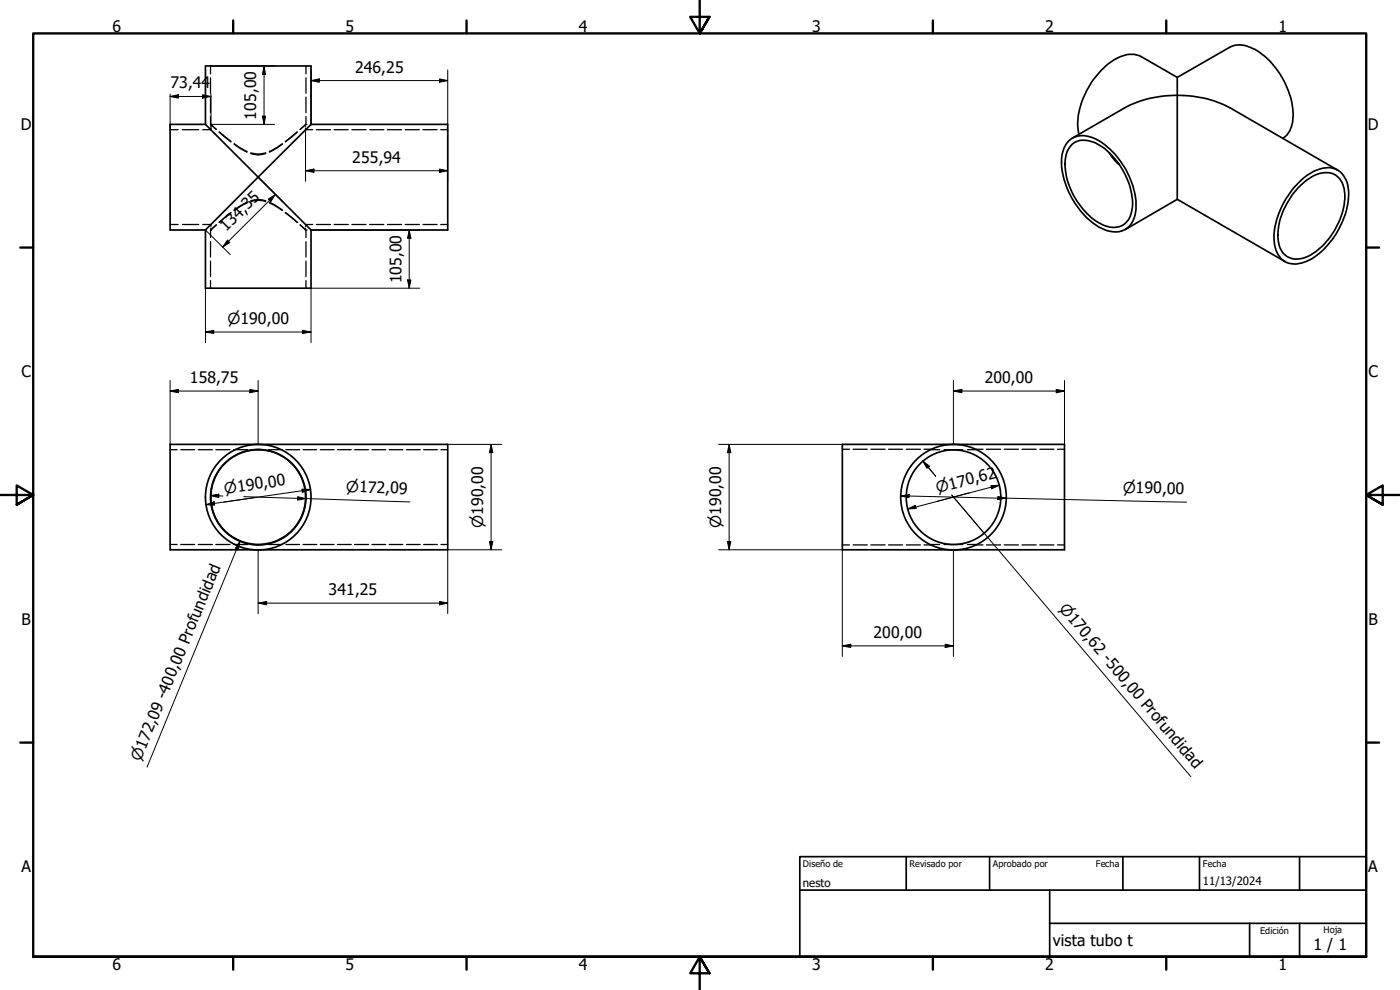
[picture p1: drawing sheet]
<svg xmlns="http://www.w3.org/2000/svg" width="420mm" height="297mm" viewBox="0 0 420 297" stroke-linecap="round" stroke-linejoin="round" font-family="sans-serif">
<!-- layer: Oculto (ISO) -->
<g fill="none" stroke="#000" stroke-width=".38">
<path d="M63.2 19.8v2.3M91.8 19.8v2.3M51.1 38.9h2.4M54.7 38.9h4.9M63.2 35v2.3l1.7 1.5M63.2 23.4v4.6M63.2 29.1v4.7M63.2 37.3h.1M63.3 37.3l1.7 1.5M63.3 37.3v.6M63.3 38.4v.5h-2.5M65.7 39.6l3.6 3"/>
<path d="M65.8 39.6l3.5 2.9M89.2 39.6l-3.6 2.9M89.3 39.6l-3.6 3M91.7 37.3l-1.7 1.5M91.7 37.3v.6M91.7 38.4v.5h2.2M91.7 37.3h.1M91.8 35v2.3l-1.7 1.5M91.8 23.4v4.6M91.8 29.1v4.7M94.9 38.9h4.3M100.3 38.9h4.2"/>
<path d="M105.6 38.9h4.3M110.9 38.9h4.3M116.3 38.9h4.2M121.6 38.9h4.3M126.9 38.9h4.3M132.3 38.9h2.1M70.2 43.2l1.9 1.4 2.1 1M70.3 43.1l3.9 2.4M75.2 45.8l2 .4 2.6-.4M75.2 46.1l2 .4 2.6-.4M84.7 43.1l-3.9 2.4M84.8 43.2l-1.9 1.4-2.1 1"/>
<path d="M51.1 67.4h2.4M54.7 67.4h4.9M60.8 67.4h2.5v.5M63.2 72.5v4.6M63.2 78.3v4.7M63.2 69h.1M63.3 68.4v.6M64.9 67.4l-1.7 1.5v2.4M65 67.5l-1.7 1.5M69.3 63.7l-3.6 3M69.3 63.9l-3.5 2.8M74.2 60.9l-3.9 2.3"/>
<path d="M74.2 60.7l-4 2.3M75.2 60.5l2-.4 2.6 .4M75.2 60.2l2-.3 2.6 .3M80.8 60.9l3.9 2.3M80.8 60.7l4 2.3M85.6 63.9l3.6 2.8M85.7 63.7l3.6 3M90 67.5l1.7 1.5M90.1 67.4l1.7 1.5v2.4M91.7 68.4v.6M91.7 69h.1M91.8 72.5v4.6"/>
<path d="M91.8 78.3v4.7M93.9 67.4h-2.2v.5M94.9 67.4h4.3M100.3 67.4h4.2M105.6 67.4h4.3M110.9 67.4h4.3M116.3 67.4h4.2M121.6 67.4h4.3M126.9 67.4h4.3M132.3 67.4h2.1M63.2 84.2v2.3M91.8 84.2v2.3"/>
<path d="M51.1 134.9h2M54.2 134.9h4.2M59.5 134.9h4.3M64.8 134.9h4.2M70.1 134.9h4.2M75.4 134.9h4.2M80.6 134.9h4.1M85.8 134.9h4.1M90.9 134.9h4.2M96.1 134.9h4.2M101.3 134.9h4.1M106.4 134.9h4.2"/>
<path d="M111.6 134.9h4.2M116.8 134.9h4.1M122 134.9h4.1M127.1 134.9h4.2M132.3 134.9h2.1M252.8 134.8h2.2M256 134.8h4.3M261.4 134.8h4.2M266.6 134.8h4.3M272 134.8h4.2M277.3 134.8h2.2M279.2 134.9h2.8"/>
<path d="M283.3 134.9h5.6M290.3 134.9h2.8M292.9 134.8h2.1M296 134.8h4.3M301.4 134.8h4.2M306.7 134.8h4.3M312 134.8h4.3M317.4 134.8h2.1M51.1 163.4h2M54.2 163.4h4.2M59.5 163.4h4.3M64.8 163.4h4.2"/>
<path d="M70.1 163.4h4.2M75.4 163.4h4.2M80.6 163.4h4.1M85.8 163.4h4.1M90.9 163.4h4.2M96.1 163.4h4.2M101.3 163.4h4.1M106.4 163.4h4.2M111.6 163.4h4.2M116.8 163.4h4.1M122 163.4h4.1M127.1 163.4h4.2"/>
<path d="M132.3 163.4h2.1M252.8 163.5h2.2M256 163.5h4.3M261.4 163.5h4.2M266.6 163.5h4.3M272 163.5h4.2M277.3 163.5h2.2M279.2 163.4h2.8M283.3 163.4h5.6M290.3 163.4h2.8M292.9 163.5h2.1M296 163.5h4.3"/>
<path d="M301.4 163.5h4.2M306.7 163.5h4.3M312 163.5h4.3M317.4 163.5h2.1"/>
</g>
<!-- layer: Visible (ISO) -->
<g fill="none" stroke="#000" stroke-width=".51">
<path d="M61.7 37.3l15.8 15.8-15.8 15.9M61.7 37.3h-10.6v31.7h10.6M61.7 37.3v-17.5h31.6v17.5M93.3 37.3l-15.8 15.8 15.8 15.9M93.3 37.3h41.1v31.7h-41.1M353.3 23.2l-10.8-6.2a8.4 8.4 0 0 0-9.1 1.6 24.4 24.4 0 0 0-9.9 19.5l.3 2.2M353.3 23.2l15.7-9a8 8 0 0 1 7.7 .6 24.2 24.2 0 0 1 11.3 21.2 6.8 6.8 0 0 1-3 5.5M353.3 23.2v36.6M320.8 42.2a7.2 7.2 0 0 1 8.8-.1 24.3 24.3 0 0 1 11.3 20.8 6.6 6.6 0 0 1-5.7 6.7 13.6 13.6 0 0 1-9.8-5.1 24 24 0 0 1-6.8-17.5 8 8 0 0 1 2.2-4.8zM321.8 41.5l15.7-9.1a35.4 35.4 0 0 1 31.7 0l32.2 18.6M321.8 43.2a7.1 7.1 0 0 1 8.5 .5 22.2 22.2 0 0 1 9.6 18.5 5.9 5.9 0 0 1-5.7 6 14.6 14.6 0 0 1-10.4-7 18.7 18.7 0 0 1-3.8-14.8l.4-1.3zM333 46l1.3 1.7 1.6 1.7"/>
<path d="M333.1 46.1l2.8 3.2M353.3 59.8l32.3 18.7M353.3 59.8l-15.6 9.1M389.5 56.4a12.6 12.6 0 0 1 8.6-4.6 5.5 5.5 0 0 1 5.4 5.7 21.1 21.1 0 0 1-5.9 15.6 12.3 12.3 0 0 1-8.7 4.6 5.5 5.5 0 0 1-5.3-5.6 21.1 21.1 0 0 1 5.9-15.7zM389.6 54.9a11.9 11.9 0 0 1 10.4-4.4 7 7 0 0 1 4.7 7.1 24.5 24.5 0 0 1-11.9 20.5 6.7 6.7 0 0 1-8.9-1.2 13 13 0 0 1-.8-10.8 26.6 26.6 0 0 1 6.5-11.2zM61.7 69v17.5h31.6v-17.5M51.1 133.3h83.3v31.7h-83.3zM252.8 133.3h66.7v31.7h-66.7z"/>
<circle cx="77.5" cy="149.1" r="14.2"/>
<circle cx="77.5" cy="149.2" r="15.8"/>
<circle cx="77.5" cy="149.2" r="14.3"/>
<circle cx="286.2" cy="149.2" r="14.2"/>
<circle cx="286.2" cy="149.2" r="15.8"/>
</g>
<!-- layer: Oculto (ISO) -->
<g fill="#000">
<circle cx="63.2" cy="37.3" r=".19"/>
<circle cx="91.8" cy="37.3" r=".19"/>
<circle cx="63.2" cy="69" r=".19"/>
<circle cx="91.8" cy="69" r=".19"/>
</g>
<!-- layer: Borde (ISO) -->
<g fill="none" stroke="#000" stroke-width=".7">
<path d="M70 6.1v3.9M140 6.1v3.9M210 0v10l-2.9-4.9h5.8l-2.9 4.9 2.9-4.9M280 6.1v3.9M350 6.1v3.9M6.1 74.3h3.9M410 74.3h3.9M0 148.5h10l-5-2.8v5.7l5-2.9-5 2.9M420 148.5h-10l5-2.8v5.7l-5-2.9 5 2.9M6.1 222.8h3.9M410 222.8h3.9M10 287.1v-277.1h400v277.1h-400h400"/>
<path d="M70 287.1v3.8M140 287.1v3.8M212.9 292l-2.9-4.9 2.9 4.9h-5.8l2.9-4.9v9.9M280 287.1v3.8M350 287.1v3.8"/>
</g>
<path d="M240 257h170v30.1h-170zM272 257v10.1M297 257v10.1M337 257v10.1M360 257v10.1M390 257v10.1M240 267.1h170M315 277h95M315 267.1v20M375 277v10.1M390 277v10.1" fill="none" stroke="#000" stroke-width=".51"/>
<path d="M276.9 138.3l2.1 1.6-.8 .6zM276.9 138.3l3.9 4.6M72 162.4l-.4 2.5-1-.4zM72 162.4l-27.9 67.8M295.3 160l-9.7-11.5 71.8 84.5" fill="none" stroke="#000" stroke-width=".3"/>
<path d="M276.9 138.3l2.1 1.6-.8 .6zM72 162.4l-.4 2.5-1-.4z" fill="#000"/>
<!-- layer: Cota (ISO) -->
<g fill="none" stroke="#000" stroke-width=".3">
<path d="M63.2 19.8h19.2M79.2 19.8l.5 2.5h-1zM79.2 19.8v17.5M51.1 28.9l2.4-.5v1zM51.1 28.2v10.7M51.1 28.9h12.2M60.8 28.4l2.5 .5-2.5 .5zM63.2 37.3h19.2M63.3 28.2v10.7M78.7 34.8h1l-.5 2.5zM91.7 38.9v15.5M93.3 24.2l2.5-.5v1z"/>
<path d="M93.3 21v16.3M93.3 24.2h41.1M131.9 23.7l2.5 .5-2.5 .5zM134.4 21v16.3M134.4 38.9v15.5M77.5 53.1l7.4 7.5M80.5 59.7l2.2-1.4-1.4 2.1zM82.7 58.3l-15.9 15.9M91.7 51.2l2.5-.5v1zM91.7 51.2h42.7M131.9 50.7l2.5 .5-2.5 .5zM61.7 69l7.4 7.4"/>
<path d="M68.3 72.1l.7 .7-2.2 1.4zM93.3 69h32.7M122.8 69l.5 2.5h-1zM122.8 69v17.5M61.7 99.6l2.4-.5v1zM61.7 99.6h31.6M61.7 86.5v16.3M90.8 99.1l2.5 .5-2.5 .5zM122.3 84h1l-.5 2.5zM126 86.5h-32.7v16.3M51.1 117.3l2.4-.5v1zM51.1 117.3h26.4"/>
<path d="M51.1 114.2v19.1M75 116.8l2.5 .5-2.5 .5zM77.5 114.2v19.1M286.1 117.3l2.6-.5v1zM286.1 117.3h33.4M286.1 114.2v19.1M317 116.8l2.5 .5-2.5 .5zM319.5 114.2v19.1M134.4 133.3h16.2M147.4 133.3l.5 2.5h-1zM147.4 133.3v31.7M215.6 133.3h37.2"/>
<path d="M218.8 133.3l.5 2.5h-1zM218.8 133.3v31.7M61.8 151.4l2.5-.9 .1 1.1zM63.2 148.7l2.5-.4v1zM63.2 148.7l3.7 .1M73.2 149l49.8 1.6M77 149.2l-9.9 1.5M89.3 149l2.5 .6-2.5 .4zM90.6 146.7l2.6 .2-2.5 .9zM93.2 146.9l-31.4 4.5M270.3 148.8l2.6-.4-.1 .9zM270.3 148.8l85.8 1.9"/>
<path d="M272.4 152.7l2.3-1.1 .3 1zM297.4 145.7l2.5-.1-2.3 1.1zM299.5 149l2.5 .5-2.5 .4zM299.9 145.6l-27.5 7.1M77.5 165v19.1M146.9 162.5h1l-.5 2.5zM150.6 165h-16.2v19.1M215.6 165h37.2v32M218.3 162.5h1l-.5 2.5zM286.1 165v32M77.5 181l2.5-.5v1zM77.5 181h56.9"/>
<path d="M131.9 180.5l2.5 .5-2.5 .5zM252.8 193.8l2.5-.5v1zM252.8 193.8h33.3M283.7 193.3l2.4 .5-2.4 .5z"/>
</g>
<g fill="#000">
<path d="M51.1 28.9l2.4-.5v1zM60.8 28.4l2.5 .5-2.5 .5zM78.7 34.8h1l-.5 2.5zM79.2 19.8l.5 2.5h-1zM93.3 24.2l2.5-.5v1zM131.9 23.7l2.5 .5-2.5 .5zM91.7 51.2l2.5-.5v1zM131.9 50.7l2.5 .5-2.5 .5zM68.3 72.1l.7 .7-2.2 1.4zM80.5 59.7l2.2-1.4-1.4 2.1zM122.8 69l.5 2.5h-1zM61.7 99.6l2.4-.5v1z"/>
<path d="M122.3 84h1l-.5 2.5zM51.1 117.3l2.4-.5v1zM75 116.8l2.5 .5-2.5 .5zM90.8 99.1l2.5 .5-2.5 .5zM286.1 117.3l2.6-.5v1zM317 116.8l2.5 .5-2.5 .5zM147.4 133.3l.5 2.5h-1zM218.8 133.3l.5 2.5h-1zM61.8 151.4l2.5-.9 .1 1.1zM63.2 148.7l2.5-.4v1zM89.3 149l2.5 .6-2.5 .4zM90.6 146.7l2.6 .2-2.5 .9z"/>
<path d="M270.3 148.8l2.6-.4-.1 .9zM272.4 152.7l2.3-1.1 .3 1zM297.4 145.7l2.5-.1-2.3 1.1zM299.5 149l2.5 .5-2.5 .4zM146.9 162.5h1l-.5 2.5zM218.3 162.5h1l-.5 2.5zM77.5 181l2.5-.5v1zM131.9 180.5l2.5 .5-2.5 .5zM252.8 193.8l2.5-.5v1zM283.7 193.3l2.4 .5-2.4 .5z"/>
</g>
<g font-size="4.8">
<text x="33.7" y="9.6">6</text>
<text x="103.7" y="9.6">5</text>
<text x="173.7" y="9.6">4</text>
<text x="243.7" y="9.6">3</text>
<text x="313.7" y="9.6">2</text>
<text x="383.7" y="9.6">1</text>
<text x="106.6" y="21.8">246,25</text>
<text x="51.2" y="26.5">73,44</text>
<text x="76.8" y="35.9" transform="rotate(-90 76.8 35.9)">105,00</text>
<text x="6.2" y="38.9">D</text>
<text x="410.5" y="38.9">D</text>
<text x="105.7" y="48.9">255,94</text>
<text x="67.9" y="69.7" transform="rotate(-45 67.9 69.7)">134,35</text>
<text x="120.5" y="85" transform="rotate(-90 120.5 85)">105,00</text>
<text x="6.4" y="113.1">C</text>
<text x="410.7" y="113.1">C</text>
<text x="57" y="114.9">158,75</text>
<text x="295.5" y="114.9">200,00</text>
<text x="98.6" y="178.6">341,25</text>
<text x="6.4" y="187.4">B</text>
<text x="262.2" y="191.4">200,00</text>
<text x="410.7" y="187.4">B</text>
<text x="6.4" y="261.7">A</text>
<text x="410.7" y="261.7">A</text>
<text x="316" y="283.8">vista tubo t</text>
<text x="394.2" y="285">1 / 1</text>
<text x="33.7" y="290.9">6</text>
<text x="103.7" y="290.9">5</text>
<text x="173.7" y="290.9">4</text>
<text x="243.7" y="290.9">3</text>
<text x="313.7" y="290.9">2</text>
<text x="383.7" y="290.9">1</text>
</g>
<g font-size="4.6">
<text x="68.3" y="97.2">⌀190,00</text>
<text x="67.5" y="148.2" transform="rotate(-8 67.5 148.2)">⌀190,00</text>
<text x="103.8" y="147.6" transform="rotate(2 103.8 147.6)">⌀172,09</text>
<text x="281.4" y="147.9" transform="rotate(-15 281.4 147.9)">⌀170,62</text>
<text x="336.9" y="147.9" transform="rotate(1 336.9 147.9)">⌀190,00</text>
<text x="145" y="158.4" transform="rotate(-90 145 158.4)">⌀190,00</text>
<text x="216.4" y="158.4" transform="rotate(-90 216.4 158.4)">⌀190,00</text>
<text x="317.7" y="182.6" transform="rotate(50 317.7 182.6)">⌀170,62 -500,00 Profundidad</text>
<text x="42.2" y="228.5" transform="rotate(-68 42.2 228.5)">⌀172,09 -400,00 Profundidad</text>
</g>
<g font-size="3.4">
<text x="241" y="266">nesto</text>
<text x="361" y="265.5">11/13/2024</text>
</g>
<g font-size="2.7">
<text x="241" y="260.2">Diseño de</text>
<text x="273" y="260.1">Revisado por</text>
<text x="298" y="260.1">Aprobado por</text>
<text x="328.9" y="260.1">Fecha</text>
<text x="361" y="260.1">Fecha</text>
<text x="378.2" y="280.3">Edición</text>
<text x="397.2" y="280">Hoja</text>
</g>
</svg>
